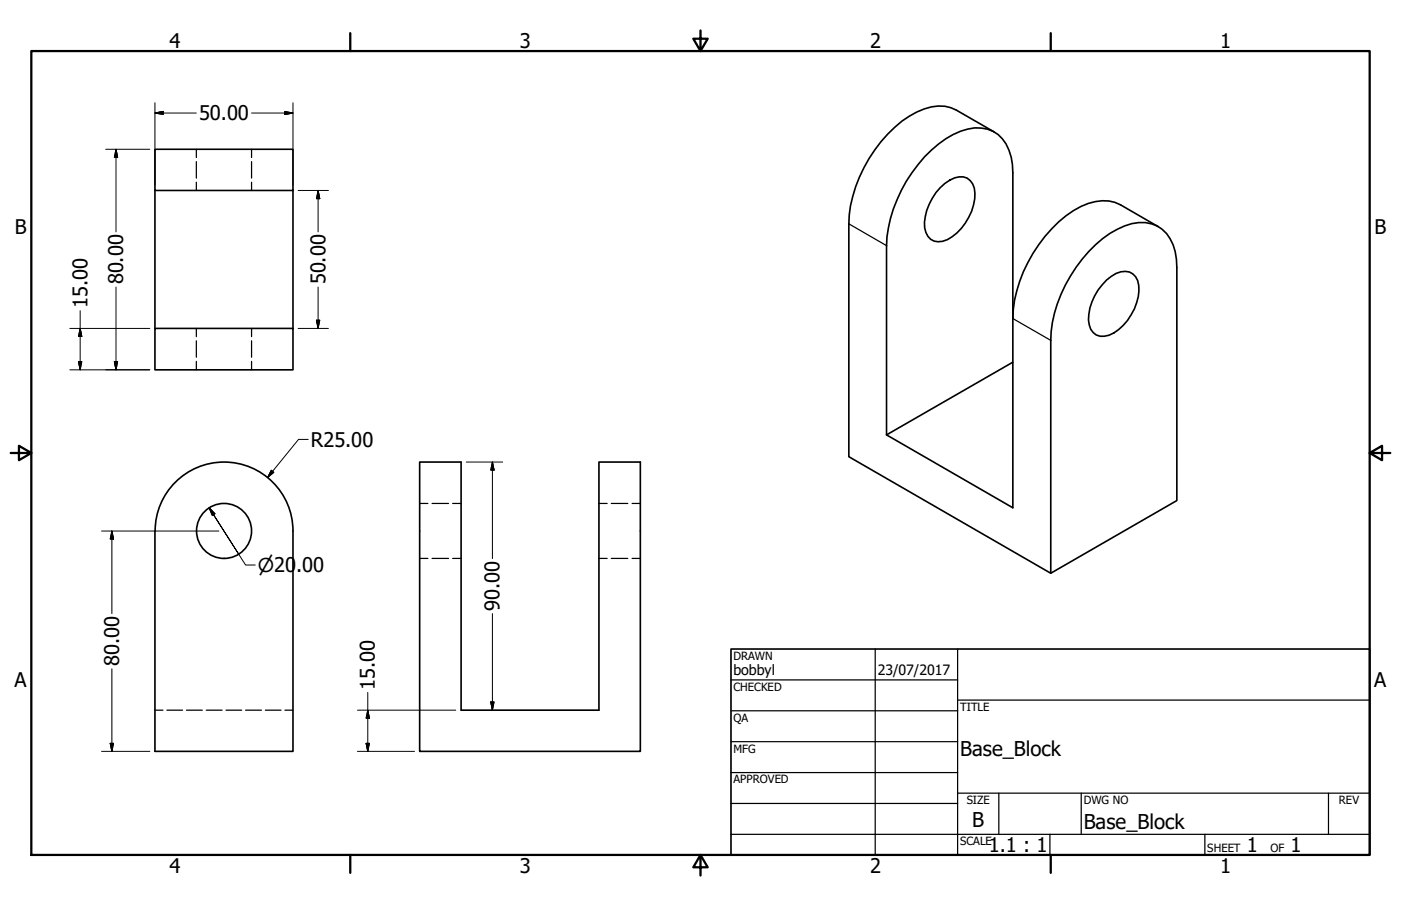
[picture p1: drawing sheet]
<svg xmlns="http://www.w3.org/2000/svg" width="432mm" height="279mm" viewBox="0 0 432 279" stroke-linecap="round" stroke-linejoin="round" font-family="sans-serif">
<!-- layer: Visible (ANSI) -->
<g fill="none" stroke="#000" stroke-width=".51">
<path d="M294.8 34a12.8 12.8 0 0 0-12.2 .5 40.2 40.2 0 0 0-17.7 20.2 39.1 39.1 0 0 0-3.3 14.3v71.8l62.2 36v-71.8M47.8 46h42.5v12.7h-42.5zM47.8 58.7v42.6M90.3 58.7v42.6M289.8 57.8a9.5 9.5 0 0 1 7.1-3.3 4.7 4.7 0 0 1 3.6 5.1 17.1 17.1 0 0 1-8.5 14.3 4.5 4.5 0 0 1-7-3.7 16.4 16.4 0 0 1 4.8-12.4zM362.7 82.5v71.9l-38.9 22.4M47.8 101.3h42.5v12.7h-42.5zM273.2 134.1l39 22.5M129.3 142.5h12.8v76.5h42.5v-76.5h12.8v89.2h-68.1zM47.8 163.7a21.2 21.2 0 0 1 21.3-21.2 21.2 21.2 0 0 1 21.2 21.2v68h-42.5v-67.9"/>
<circle cx="69.1" cy="163.7" r="8.5"/>
</g>
<!-- layer: Visible Narrow (ANSI) -->
<path d="M261.6 69l11.6 6.8M312.2 98.2l11.6 6.8" fill="none" stroke="#000" stroke-width=".38"/>
<path d="M294.8 34l11.7 6.7M357 69.9l-11.6-6.7a13.2 13.2 0 0 0-12.3 .5 42.1 42.1 0 0 0-19.7 26l-.7 2.9-.5 5.6M341.1 86.4a7.8 7.8 0 0 1 7-2.5 5.1 5.1 0 0 1 2.9 5.8 16.9 16.9 0 0 1-9.2 13.7 4.2 4.2 0 0 1-6.1-3.2 14.9 14.9 0 0 1 4-12.4zM362.7 82.5a14.4 14.4 0 0 0-4.6-11.8 11.3 11.3 0 0 0-11.5-1 36 36 0 0 0-16.7 15.4 39.7 39.7 0 0 0-6.1 19.9M312.2 111.7l-39 22.4v-58.3a42.5 42.5 0 0 1 20.6-34.3 12.7 12.7 0 0 1 13.8 0 14.9 14.9 0 0 1 4.6 11.8v103.3" fill="none" stroke="#000" stroke-width=".51"/>
<!-- layer: Hidden (ANSI) -->
<g fill="none" stroke="#000" stroke-width=".38">
<path d="M60.5 46v2.6M60.5 49.8v5.1M60.5 56.2v2.5M77.5 46v2.6M77.5 49.8v5.1M77.5 56.2v2.5M60.5 101.3v2.5M60.5 105.1v5.1M60.5 111.4v2.6M77.5 101.3v2.5M77.5 105.1v5.1M77.5 111.4v2.6"/>
<path d="M129.3 155.3h2.6M133.2 155.3h5M139.5 155.3h2.6M184.6 155.3h2.5M188.4 155.3h5.1M194.8 155.3h2.6M129.3 172.2h2.6M133.2 172.2h5M139.5 172.2h2.6M184.6 172.2h2.5M188.4 172.2h5.1M194.8 172.2h2.6"/>
<path d="M47.8 219h2.4M51.4 219h4.9M57.5 219h4.9M63.6 219h4.9M69.7 219h4.8M75.7 219h4.9M81.8 219h4.8M87.8 219h2.5"/>
</g>
<!-- layer: Border (ANSI) -->
<path d="M9.7 15.7h412.4v248h-412.4zM107.9 10.2v5.5M215.9 9.4v6.3l-2.2-3.8h4.4l-2.2 3.8M323.8 10.2v5.5M3.3 139.7h6.4l-3.9-2.2v4.4l3.9-2.2M422.1 139.7l3.9 2.2v-4.4l-3.9 2.2h6.4M107.9 263.7v5.5M215.9 263.7l2.2 3.8h-4.4l2.2-3.8v6.3M323.8 263.7v5.5" fill="none" stroke="#000" stroke-width=".7"/>
<!-- layer: Title (ANSI) -->
<g fill="none" stroke="#000" stroke-width=".38">
<path d="M225.3 209.7h69.8M225.3 219.2h69.8M269.7 200.2v63.5M295.1 215.9h127M295.1 200.2v63.5M225.3 228.7h69.8M225.3 238.3h69.8M225.3 257.3h196.8M225.3 247.8h69.8M295.1 244.6h127M307.8 244.6v12.7M323.6 257.3v6.4"/>
<path d="M333.2 244.6v12.7M371.3 257.3v6.4M409.4 244.6v12.7"/>
</g>
<path d="M225.3 200.2h196.8v63.5h-196.8z" fill="none" stroke="#000" stroke-width=".51"/>
<!-- layer: Dimension (ANSI) -->
<g fill="none" stroke="#000" stroke-width=".31">
<path d="M47.8 34.9l2.5-.5v.9zM47.8 34.9h12.7M47.8 31.7v25.5M77.5 34.9h12.8M87.8 34.4l2.5 .5-2.5 .4zM90.3 31.7v25.5M32.6 46h13.6M35.8 46l.5 2.5h-1.1zM35.8 46v25.5M91.9 58.7h9.3M98 58.7l.6 2.6h-1.1zM98 58.7v12.8"/>
<path d="M24.7 95.8v18.2M35.8 88.5v25.5M97.5 98.7h1.1l-.6 2.6zM98 88.5v12.8M21.5 114h24.7M21.5 101.3h24.7M24.2 111.5h1l-.5 2.5zM24.7 101.3l.5 2.5h-1zM35.2 111.5h1.1l-.5 2.5zM91.9 101.3h9.3M95 135.5h-3l-9.5 11.8M64.5 156.6l1.7 1.8-.8 .5z"/>
<path d="M64.5 156.6l1.3 2.1M83.6 145l.8 .7-1.9 1.6zM143.7 142.5h11.2M151.8 142.5l.5 2.5h-1zM151.8 142.5v29.8M31.3 163.8h36.1M34.5 163.8l.5 2.4h-1zM34.5 163.8v25.4M73.6 170.9l-7.8-12.2 9.9 15.5h3M151.8 189.2v29.8M34.5 206.2v25.5M110.2 219h30.3"/>
<path d="M113.3 219l.6 2.5h-1.1zM113.3 213.6v18.1M151.3 216.5h1l-.5 2.5zM31.3 231.7h14.9M34 229.2h1l-.5 2.5zM110.2 231.7h17.6M112.8 229.2h1.1l-.6 2.5z"/>
</g>
<g fill="#000" stroke="#000" stroke-width=".31">
<path d="M47.8 34.9l2.5-.5zM47.8 34.9l2.5-.5v.9zM87.8 35.3l2.5-.4zM87.8 34.4l2.5 .5-2.5 .4zM35.8 46l.5 2.5zM35.8 46l.5 2.5h-1.1zM98 58.7l.6 2.6zM98 58.7l.6 2.6h-1.1zM97.5 98.7l.5 2.6zM97.5 98.7h1.1l-.6 2.6zM24.2 111.5l.5 2.5zM24.2 111.5h1l-.5 2.5z"/>
<path d="M24.7 101.3l.5 2.5zM24.7 101.3l.5 2.5h-1zM35.2 111.5l.6 2.5zM35.2 111.5h1.1l-.5 2.5zM64.5 156.6l1.7 1.8zM64.5 156.6l1.7 1.8-.8 .5zM83.6 145l-1.1 2.3zM83.6 145l.8 .7-1.9 1.6zM151.8 142.5l.5 2.5zM151.8 142.5l.5 2.5h-1zM34.5 163.8l.5 2.4zM34.5 163.8l.5 2.4h-1z"/>
<path d="M151.3 216.5l.5 2.5zM151.3 216.5h1l-.5 2.5zM34 229.2l.5 2.5zM34 229.2h1l-.5 2.5zM112.8 229.2l.5 2.5zM112.8 229.2h1.1l-.6 2.5zM113.3 219l.6 2.5zM113.3 219l.6 2.5h-1.1z"/>
</g>
<g font-size="6.3">
<text x="295.9" y="233.2">Base_Block</text>
<text x="299.7" y="255.1">B</text>
<text x="334" y="255.7">Base_Block</text>
</g>
<g font-size="6.2">
<text x="52.3" y="14.7">4</text>
<text x="160.2" y="14.7">3</text>
<text x="268.2" y="14.7">2</text>
<text x="376.1" y="14.7">1</text>
<text x="61.3" y="37.1">50.00</text>
<text x="4.6" y="72.1">B</text>
<text x="423.6" y="72.1">B</text>
<text x="38" y="87.7" transform="rotate(-90 38 87.7)">80.00</text>
<text x="100.3" y="87.7" transform="rotate(-90 100.3 87.7)">50.00</text>
<text x="27" y="95" transform="rotate(-90 27 95)">15.00</text>
<text x="95.8" y="137.8">R25.00</text>
<text x="91.3" y="176.4">.00</text>
<text x="154" y="188.4" transform="rotate(-90 154 188.4)">90.00</text>
<text x="36.7" y="205.4" transform="rotate(-90 36.7 205.4)">80.00</text>
<text x="4.5" y="211.8">A</text>
<text x="115.6" y="212.7" transform="rotate(-90 115.6 212.7)">15.00</text>
<text x="423.5" y="211.8">A</text>
<text x="304.8" y="262.9">1.1 : 1</text>
<text x="384.3" y="262.8">1</text>
<text x="397.8" y="262.8">1</text>
<text x="52.3" y="269.2">4</text>
<text x="160.2" y="269.2">3</text>
<text x="268.2" y="269.2">2</text>
<text x="376.1" y="269.2">1</text>
</g>
<text font-size="5.9" x="79.5" y="176.4">⌀20</text>
<g font-size="4.4">
<text x="226.1" y="208">bobbyl</text>
<text x="270.5" y="208.2">23/07/2017</text>
</g>
<g font-size="3.5">
<text x="226.1" y="203.5">DRAWN</text>
<text x="226.1" y="213">CHECKED</text>
<text x="295.9" y="219.2">TITLE</text>
<text x="226.1" y="222.6">QA</text>
<text x="226.1" y="232.1">MFG</text>
<text x="226.1" y="241.6">APPROVED</text>
<text x="297.9" y="248">SIZE</text>
<text x="334" y="248">DWG NO</text>
<text x="412.7" y="247.9">REV</text>
<text x="295.9" y="260.7">SCALE</text>
<text x="372.1" y="262.8">SHEET</text>
<text x="391.5" y="262.8">OF</text>
</g>
</svg>
